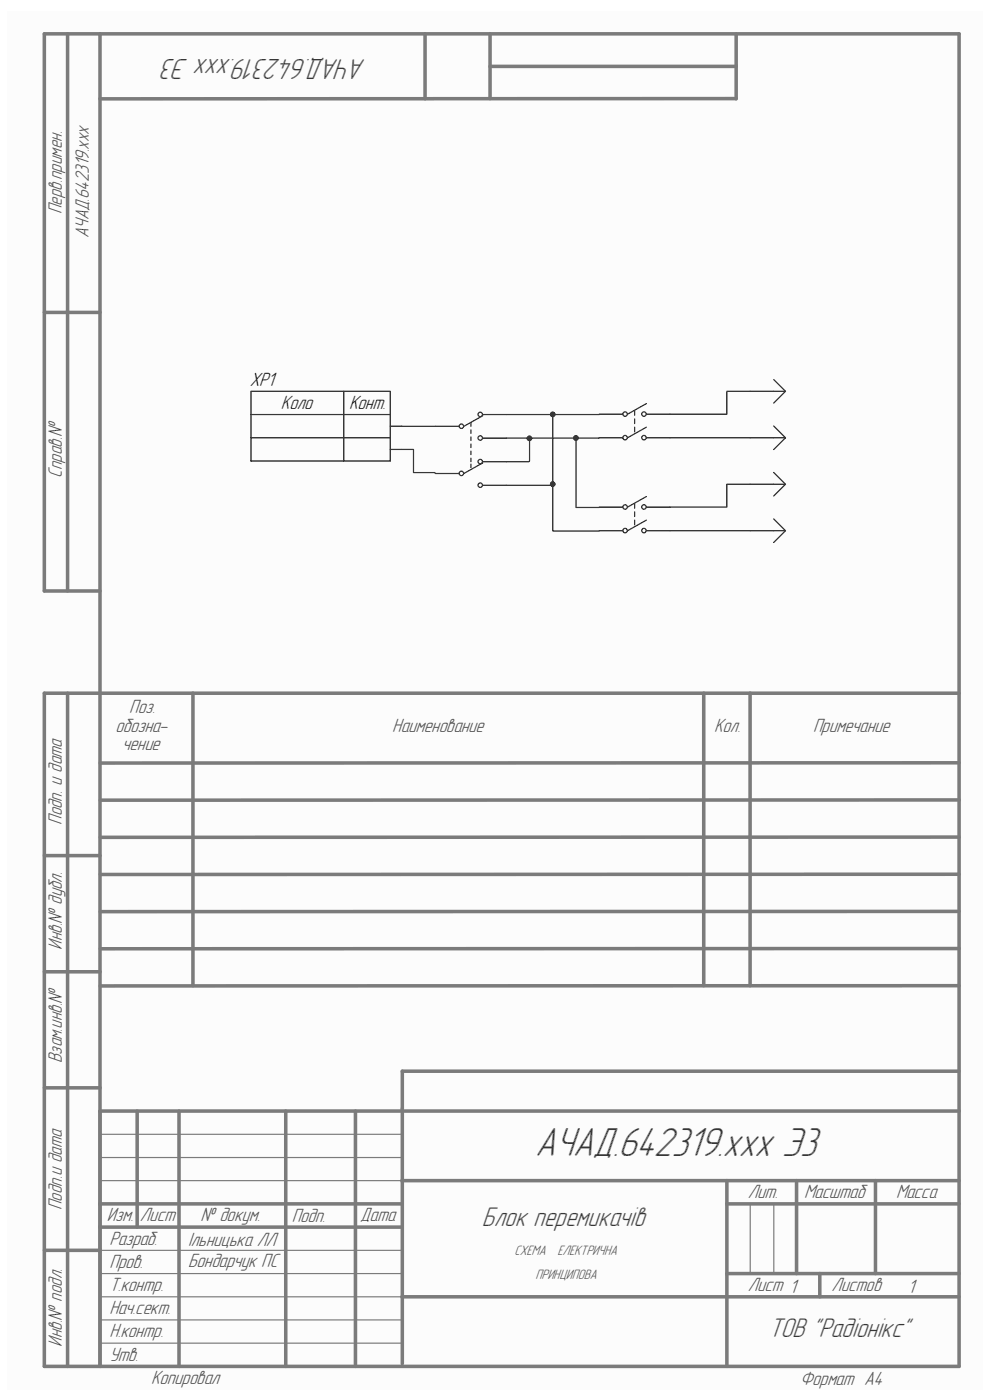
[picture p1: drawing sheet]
<svg xmlns="http://www.w3.org/2000/svg" width="210mm" height="297mm" viewBox="0 0 210 297" stroke-linecap="round" stroke-linejoin="round" font-family="sans-serif">
<path d="M1.5 2.3h206.9v292.5h-206.9z" fill="#fcfcfc"/>
<g fill="none" stroke="#7b7b7b" stroke-width=".75">
<path d="M14.3 7.2v118.2M21.2 7.2v282.7M90.2 7.2v13.8M104 7.2v13.7M104 14.1h52.2M156.2 7.2v13.8M156.1 20.9l-134.9 .1M9.4 66.3h11.8M21.2 125.4h-11.8v-118.2h194.1v282.7h-194.1v-142.8h194.1M14.3 147.1v142.8M40.9 147v62.1M149.3 147v62.1"/>
<path d="M159.1 147v62.1M203.5 161.8l-182.2 .1M203.5 169.7l-182.2 .1M203.5 177.6h-182.2M9.4 181.5h11.8M203.5 185.5h-182.2M203.5 193.4h-182.2M9.4 206.2h11.8M203.5 201.2l-182.2 .1M203.5 209.1l-182.2 .1M9.4 230.8h11.8M21.2 235.7h182.3"/>
<path d="M29.1 235.7v24.6M38 235.7v54.2M60.6 235.7v54.2M75.4 235.7v54.2M203.4 227.3h-118.1v62M21.2 255.4h64M85.2 250.5h118.3M154.2 250.5v39.4M154.2 255.4h49.3M169 250.5v19.7M185.7 250.5v19.7M9.4 265.3h11.8"/>
<path d="M21.2 260.3h64M85.2 275.1h118.3M154.2 270.2h49.3M173.9 270.2v4.9"/>
</g>
<path d="M21.2 250.5h64M21.2 240.6h64M21.2 245.6h64M159.1 255.4v14.8M164.2 255.4v14.8M21.2 270.2h64M21.2 275.1h64M21.2 265.3h64M21.2 285h64M21.2 280h64" fill="none" stroke="#7b7b7b" stroke-width=".25"/>
<g fill="none" stroke="#000" stroke-width=".25">
<path d="M53.2 87.9v-4.9h29.6v4.9M53.2 92.9h29.6M53.2 87.9h29.6M53.2 87.9v9.9h29.6v-9.9M72.9 83v14.8M82.8 90.4h2.4M82.8 95.4h2.4M92.4 90.4h5M102.4 87.9h5M102.4 92.9h5M102.4 98h5M127.1 87.9h5"/>
<path d="M127.1 92.9h5M137.1 87.9h5M137.1 92.9h5M159.1 92.9h5M159.1 83h5M92.4 100.5h5M102.4 103h5M127.1 107.6h5M127.1 112.6h5M137.1 107.6h5M137.1 112.6h5M159.1 112.6h5"/>
<path d="M159.1 102.7h5"/>
</g>
<g fill="none" stroke="#1c1c1c" stroke-width=".25">
<path d="M99.9 89.7v.7M99.9 91.2v.7M99.9 92.7v.8M99.9 94.2v.8M99.9 95.7v.8M99.9 97.2v.8M99.9 98.5v.7M102.4 88.2l-4 2.2M102.4 98.2l-4 2.3M134.6 87.1v1M134.6 88.9v1M134.6 90.6v1"/>
<path d="M137.1 90.6l-4 2.3M137.1 85.6l-4 2.3M164.1 80.5l2.5 2.5M164.1 83h2.5M164.1 90.4l2.5 2.5M164.1 92.9h2.5M166.6 83l-2.5 2.5M166.6 92.9l-2.5 2.5M134.6 106.8v1M134.6 108.6v1M134.6 110.3v1M137.1 110.3l-4 2.3"/>
<path d="M137.1 105.3l-4 2.3M164.1 100.2l2.5 2.5M164.1 102.7h2.5M164.1 110.1l2.5 2.5M164.1 112.6h2.5M166.6 102.7l-2.5 2.5M166.6 112.6l-2.5 2.5"/>
<circle cx="97.9" cy="90.4" r=".47"/>
<circle cx="101.9" cy="87.9" r=".47"/>
<circle cx="101.9" cy="92.9" r=".47"/>
<circle cx="101.9" cy="97.9" r=".47"/>
<circle cx="132.6" cy="92.8" r=".47"/>
<circle cx="132.6" cy="87.8" r=".47"/>
<circle cx="136.6" cy="92.8" r=".47"/>
<circle cx="136.6" cy="87.8" r=".47"/>
<circle cx="97.9" cy="100.4" r=".47"/>
<circle cx="101.9" cy="102.9" r=".47"/>
<circle cx="132.6" cy="107.6" r=".47"/>
<circle cx="132.6" cy="112.6" r=".47"/>
<circle cx="136.6" cy="112.6" r=".47"/>
<circle cx="136.6" cy="107.6" r=".47"/>
</g>
<path d="M85.2 90.4h7.2M85.2 95.4h2.5v4.9h4.5l.2 .2M107.4 92.9l4.9 .1v4.8l-.1 .2h-4.8M107.4 87.9h19.7M117.3 87.9v14.8l-.3 .3h-9.6M122.2 92.9v14.8h4.9M127.1 92.9l-14.8 .1M142.1 92.9h17M159.1 83h-4.9v4.9h-12.1M117.3 102.7v9.9h9.8M142.1 112.6h17M159.1 102.7h-4.9v4.9h-12.1" fill="none" stroke="#0e0e0e" stroke-width=".25"/>
<g fill="#0e0e0e" stroke="#0e0e0e" stroke-width=".21">
<circle cx="112.3" cy="93" r=".47"/>
<circle cx="117.2" cy="87.9" r=".47"/>
<circle cx="117.2" cy="102.7" r=".47"/>
<circle cx="122.2" cy="92.9" r=".47"/>
</g>
<text font-size="9.1" fill="#4c4c4c" x="113.5" y="245.2">АЧАД.642319.ххх Э3</text>
<text font-size="6.5" fill="#4c4c4c" x="77.6" y="12.4" transform="rotate(-180 77.6 12.4)">АЧАД.642319.ххх Э3</text>
<g font-size="6" fill="#4c4c4c">
<text x="102.2" y="260.1">Блок перемикачів</text>
<text x="163.1" y="283.7">ТОВ &quot;Радіонікс&quot;</text>
</g>
<g font-size="4.3" fill="#4c4c4c">
<text x="13.1" y="45.4" transform="rotate(-90 13.1 45.4)">Перв.примен.</text>
<text x="18.8" y="50.5" transform="rotate(-90 18.8 50.5)">АЧАД.642319.ххх</text>
<text x="13.1" y="101.3" transform="rotate(-90 13.1 101.3)">Справ.№</text>
<text x="24.5" y="155.2">обозна-</text>
<text x="27.4" y="151.3">Поз.</text>
<text x="83.2" y="155.2">Наименование</text>
<text x="151.5" y="155.2">Кол.</text>
<text x="172.5" y="155.2">Примечание</text>
<text x="25.9" y="159.1">чение</text>
<text x="13.1" y="175" transform="rotate(-90 13.1 175)">Подп. и дата</text>
<text x="13.1" y="201.5" transform="rotate(-90 13.1 201.5)">Инв.№ дубл.</text>
<text x="13.1" y="225.5" transform="rotate(-90 13.1 225.5)">Взам.инв.№</text>
<text x="13.1" y="256.7" transform="rotate(-90 13.1 256.7)">Подп.и дата</text>
<text x="158.6" y="254.2">Лит.</text>
<text x="170.6" y="254.2">Масштаб</text>
<text x="190.1" y="254.2">Масса</text>
<text x="22.6" y="259.1">Изм.</text>
<text x="29.7" y="259.1">Лист</text>
<text x="42.5" y="259.1">№ докум.</text>
<text x="61.9" y="259.3">Подп.</text>
<text x="76.4" y="259.1">Дата</text>
<text x="23.2" y="264">Разраб.</text>
<text x="23.2" y="268.9">Пров.</text>
<text x="39.9" y="264.4">Ільницька ЛЛ</text>
<text x="39.9" y="268.8">Бондарчук ПС</text>
<text x="23.2" y="273.9">Т.контр.</text>
<text x="158.6" y="273.9">Лист 1</text>
<text x="176.4" y="273.9">Листов</text>
<text x="192.6" y="274.2">1</text>
<text x="23.2" y="278.8">Нач.сект.</text>
<text x="13.1" y="285.7" transform="rotate(-90 13.1 285.7)">Инв.№ подл.</text>
<text x="23.2" y="283.7">Н.контр.</text>
<text x="23.2" y="288.7">Утв.</text>
<text x="32" y="293.6">Копировал</text>
<text x="169.7" y="293.9">Формат A4</text>
</g>
<g font-size="4.3" fill="#0e0e0e">
<text x="53" y="81.9">XP1</text>
<text x="59.6" y="86.7">Коло</text>
<text x="74.1" y="86.7">Конт.</text>
</g>
<g font-size="3" fill="#4c4c4c">
<text x="109.2" y="266.3">СХЕМА</text>
<text x="118.2" y="266.3">ЕЛЕКТРИЧНА</text>
<text x="113.6" y="271.3">ПРИНЦИПОВА</text>
</g>
</svg>
